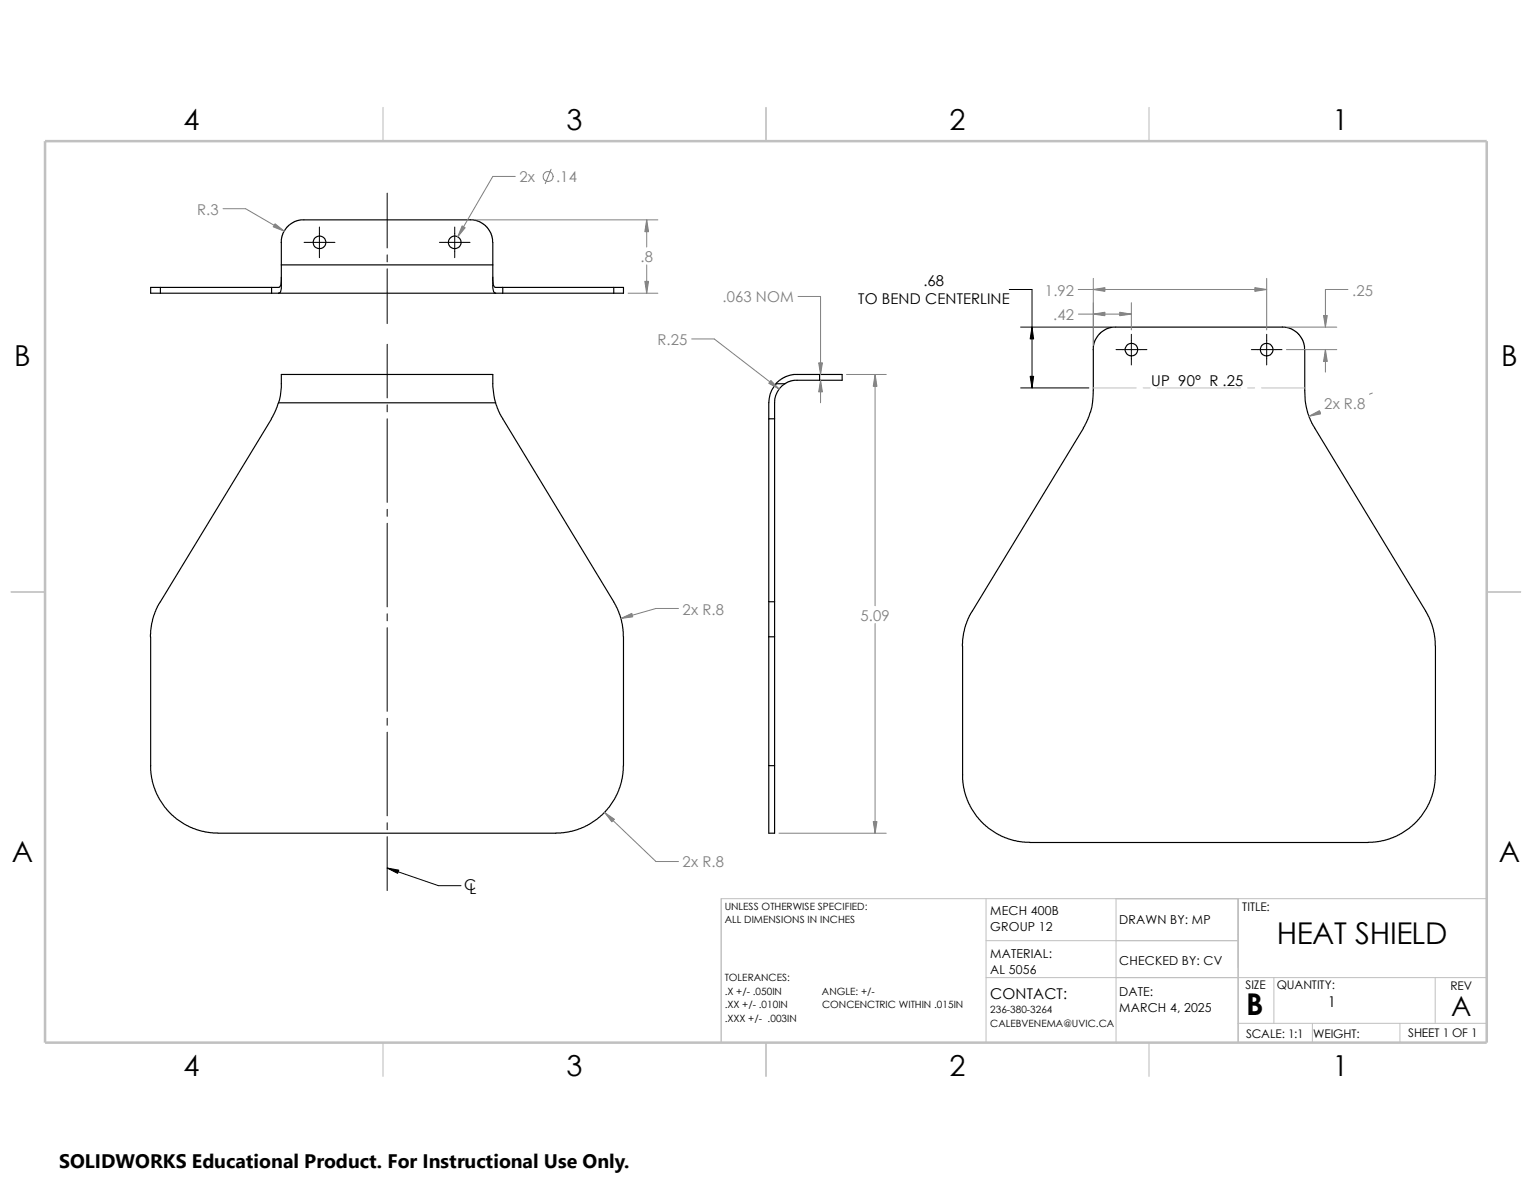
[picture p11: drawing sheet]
<svg xmlns="http://www.w3.org/2000/svg" width="279mm" height="216mm" viewBox="0 0 279 216" stroke-linecap="round" stroke-linejoin="round" font-family="sans-serif">
<g fill="none" stroke="#c0c0c0" stroke-width=".18">
<path d="M199.4 70.7h7.8M208.5 70.7h1.3M211 70.7h15.3M227.5 70.7h1.3M230.1 70.7h7.9M179.8 163.9v26.2M179.8 171.5h46M179.8 178.3h91.3M203.5 163.9v26.2M225.8 163.9v26.2h-119M232.3 178.3v8.3M261.7 178.3v8.3"/>
<path d="M271.1 163.9h-139.6v26.2M225.8 186.6h45.3M239.4 186.6v3.5M255.3 186.6v3.5"/>
</g>
<path d="M69.8 19.6v6.1M139.7 19.6v6.1M209.5 19.6v6.1M2 107.9h6.2M271.1 107.9h6.2M69.8 190.1v6.2M139.7 190.1v6.2M209.5 190.1v6.2" fill="none" stroke="#c0c0c0" stroke-width=".21"/>
<path d="M8.2 25.7h262.9v164.4h-262.9z" fill="none" stroke="#c0c0c0" stroke-width=".47"/>
<g fill="none" stroke="#000" stroke-width=".21">
<path d="M29.3 52.4h-1.8v1.1h1.8M29.3 53.5h20.2M29.3 52.4v1.1M29.3 52.4h20.2M49.5 52.4v1.1M49.5 53.5h1.3M50.8 53.5h39.6M51.3 50.5v.6a1.18 1.18 0 0 1-.5 1.3h-1.3M51.3 48.3h38.6M51.3 44.2v4.1M51.3 48.3v3.8a1.57 1.57 0 0 1-.3 1.3l-.2 .1M85.8 40l1.5 .3 .9 .6 .6 .5 .8 1.2 .3 1.6v4.1"/>
<path d="M85.8 40.1h-31l-1.3 .4-1.1 .9-.8 1.2-.3 1.6M89.9 50.5v.6a1.29 1.29 0 0 0 .5 1.3h1.3M89.9 48.3v2.1a6.6 6.6 0 0 0 .3 3l.2 .1M90.4 53.5h1.3M91.7 53.5h20.2M91.7 52.4v1.1M91.7 52.4h20.2M111.9 52.4h1.8v1.1h-1.8M111.9 52.4v1.1M233.8 59.6l1.6 .3 .9 .6 .6 .4 .8 1.3 .3 1.6v7.4a12.3 12.3 0 0 0 .5 3.9M233.8 59.6h-30.9l-1.3 .5-1.2 .8-.8 1.3-.3 1.6M49.5 76.4l-20.6 33.8-.6 1.4-.5 1.4-.3 2-.1 1.1"/>
<path d="M50.8 73.4l-.5 1.3-.8 1.6M51.3 68.3h38.6v.7a13.7 13.7 0 0 0 .5 4.4h-39.6a19.8 19.8 0 0 0 .5-5.1zM90.4 73.4l1 2.4 20.5 33.9M140.2 76.4v33.3M140.2 76.4h1.1M141.3 76.4v33.3M143.1 70h-1.5a6.5 6.5 0 0 0-1.4 5v1.4M143.1 70a4.6 4.6 0 0 0-1.8 4.6v1.8M149.5 69.3h-4.7l-1 .3-.7 .4M149.5 68.3l-5.3 .1-1.4 .5-1.3 1M149.5 68.3v1M149.5 68.3h4.1v1h-4.1"/>
<path d="M197.6 78.1l-20.6 33.8-.6 1.4-.5 1.4-.3 2-.1 1.1M199.4 63.8v7.4a13.8 13.8 0 0 1-.9 5l-.9 1.8M238.5 75.1l.9 2.4 20.6 33.9M27.5 116.1v24.4l.1 1.4 .5 1.7 .7 1.7 1.3 1.9 2.1 2.1 1.9 1.2 1.7 .8 1.7 .4 2.3 .2M111.9 109.7l.6 1.1 .6 1.4 .4 1.6 .2 1.4-.1 25.8-.5 2.5-1 2.2-1.7 2.3-1.4 1.3-1.6 1-1.4 .7-1.8 .6-2.8 .3h-61.6M140.2 116.1h1.1M140.2 109.7h1.1M140.2 116.1v23.5M140.2 109.7v6.4M141.3 116.1v23.5M141.3 109.7v6.4M260 111.4l.9 1.8 .6 1.7 .3 2.9v23.5l-.3 2.8-.6 1.8-.7 1.5-1.4 2-1.3 1.2-2 1.4-1.5 .7-1.7 .6-1.9 .3h-62.5l-2.9-.3-2.4-.9-2.3-1.4-2.2-2.1-1.4-2.3-.6-1.4-.4-1.6-.1-1.4v-24.4"/>
<path d="M140.2 139.6h1.1M140.2 139.6v12.3h1.1v-12.3"/>
<circle cx="58.3" cy="44.2" r="1.15"/>
<circle cx="82.9" cy="44.2" r="1.15"/>
<circle cx="206.4" cy="63.8" r="1.15"/>
<circle cx="231" cy="63.8" r="1.15"/>
</g>
<g fill="none" stroke="#000" stroke-width=".18">
<path d="M70.6 35.2v10M55.5 44.2h5.6M58.3 41.4v5.6M70.6 46.5v1.3M70.6 49v10M80.1 44.2h5.6M82.9 41.4v5.6M184.1 52.8h4.1v17.9M186.1 59.6h16.6M70.6 62.8v9.8M70.6 73.8v1.3M70.6 76.4v15.2"/>
<path d="M186.1 70.7h12.5M203.5 63.8h5.7M206.3 61v5.5M228.2 63.8h5.6M231 61v5.5M70.6 92.9v1.2M70.6 95.4v15.3M70.6 111.9v1.3M70.6 114.5v15.2M70.6 131v1.2M70.6 133.5v15.3M70.6 150v1.3"/>
<path d="M70.6 152.6v9.8M70.6 158.3l9.4 3.2h4.1"/>
</g>
<path d="M188.2 59.6l.3 2.2h-.6zM187.9 68.6h.6l-.3 2.1zM70.6 158.3l2.1 .4-.2 .6z" fill="#000" stroke="#000" stroke-width=".18"/>
<g fill="none" stroke="#808080" stroke-width=".18">
<path d="M40.7 38.1h4.1l7.1 4.1M94 32.2h-4.1l-6.4 11M100.5 30.9l-1.1 2.6M86.6 40.1h33.4M114.6 53.5h5.4M117.9 40.1v4.9M117.9 48.3v5.2M145.5 54.1h4.1v14.2M196.6 52.8h34.4M196.7 57.3h9.6M199.4 50.8v12.1M206.3 55.2v5"/>
<path d="M231 50.8v9.4M234.7 59.6h9.1M245.8 52.8h-4.1v6.8M126.2 61.8h4.1l11.8 9.2M149.6 69.3v4.1M154.4 68.3h7.2M159.6 68.3v42.1M234.6 63.8h9.2M240.8 75.1l-2.1 .8M241.7 63.8v4.1M250.3 71.7l-.5 .2M123.7 111h-4.1l-6.4 1.8"/>
<path d="M159.6 113.7v38.2M110.3 148.2l9.3 8.9h4.1M142.1 151.9h19.5"/>
<circle cx="100" cy="32.2" r=".92"/>
</g>
<g fill="#808080" stroke="#808080" stroke-width=".18">
<path d="M117.6 51.3h.7l-.4 2.2z"/>
<path d="M50.2 40.8l1.7 1.4-2.1-.8z"/>
<path d="M117.9 40.1l.4 2.1h-.7z"/>
<path d="M84.3 41.2l.5 .3-1.3 1.7z"/>
<path d="M113.2 112.8l2-1 .2 .7z"/>
<path d="M110.3 148.2l1.8 1.2-.5 .5z"/>
<path d="M204.2 56.9l2.1 .4-2.1 .3z"/>
<path d="M199.4 52.8l2.1-.3v.6z"/>
<path d="M199.4 57.3l2.1-.4v.7z"/>
<path d="M228.9 52.5l2.1 .3-2.1 .3z"/>
<path d="M238.7 75.9l1.9-1 .2 .6z"/>
<path d="M241.7 63.8l.4 2.1h-.7z"/>
<path d="M241.4 57.5h.7l-.4 2.1z"/>
<path d="M159.6 68.3l.3 2.1h-.6z"/>
<path d="M159.3 149.8h.6l-.3 2.1z"/>
<path d="M140.6 69.4l1.5 1.6-1.9-1.1z"/>
<path d="M149.3 66.2h.7l-.4 2.1z"/>
<path d="M149.6 69.3l.4 2.2h-.7z"/>
</g>
<path d="M10.8 209.2h104.1v6.7h-104.1z" fill="#fff"/>
<g font-size="5.5">
<text x="232.8" y="172.1">HEAT SHIELD</text>
<text x="227.3" y="185.2">B</text>
</g>
<g font-size="5.3">
<text x="33.4" y="23.7">4</text>
<text x="103.3" y="23.7">3</text>
<text x="173.1" y="23.7">2</text>
<text x="243" y="23.7">1</text>
<text x="2.6" y="66.8">B</text>
<text x="273.8" y="66.8">B</text>
<text x="2.2" y="157.2">A</text>
<text x="273.3" y="157.2">A</text>
<text x="33.4" y="196.2">4</text>
<text x="103.3" y="196.2">3</text>
<text x="173.1" y="196.2">2</text>
<text x="243" y="196.2">1</text>
</g>
<text font-size="5" x="264.7" y="185.3">A</text>
<text font-size="3.6" x="10.8" y="213">SOLIDWORKS Educational Product. For Instructional Use Only.</text>
<g font-size="2.7" fill="#808080">
<text x="94.7" y="33.2">2x</text>
<text x="101.4" y="33.2">.14</text>
<text x="36" y="39.2">R.3</text>
<text x="116.8" y="47.8">.8</text>
<text x="190.6" y="53.9">1.92</text>
<text x="246.6" y="53.9">.25</text>
<text x="131.8" y="55.1">.063 NOM</text>
<text x="192.1" y="58.3">.42</text>
<text x="119.9" y="62.9">R.25</text>
<text x="241.5" y="74.6">2x R.8</text>
<text x="124.5" y="112.1">2x R.8</text>
<text x="156.9" y="113.2">5.09</text>
<text x="124.5" y="158.2">2x R.8</text>
</g>
<g font-size="2.7">
<text x="168.4" y="52.2">.68</text>
<text x="156.5" y="55.5">TO BEND CENTERLINE</text>
<text x="210" y="70.4">UP 90° R .25</text>
<text x="84.7" y="162.3">C</text>
<text x="85.6" y="163.1">L</text>
<text x="180.6" y="182.1">CONTACT:</text>
<text x="242.1" y="183.6">1</text>
</g>
<g font-size="2.2">
<text x="180.6" y="166.9">MECH 400B</text>
<text x="226.6" y="166.1">TITLE:</text>
<text x="180.6" y="169.8">GROUP 12</text>
<text x="204.1" y="168.4">DRAWN BY: MP</text>
<text x="180.6" y="177.6">AL 5056</text>
<text x="180.6" y="174.7">MATERIAL:</text>
<text x="204.1" y="175.9">CHECKED BY: CV</text>
<text x="204.1" y="184.6">MARCH 4, 2025</text>
<text x="204.1" y="181.6">DATE:</text>
<text x="227.2" y="180.4">SIZE</text>
<text x="232.8" y="180.4">QUANTITY:</text>
<text x="264.5" y="180.5">REV</text>
<text x="227.2" y="189.2">SCALE: 1:1</text>
<text x="239.5" y="189.2">WEIGHT:</text>
<text x="256.8" y="189.1">SHEET 1 OF 1</text>
</g>
<g font-size="1.8">
<text x="132.2" y="165.9">UNLESS OTHERWISE SPECIFIED:</text>
<text x="132.2" y="168.4">ALL DIMENSIONS IN INCHES</text>
<text x="132.2" y="178.9">TOLERANCES:</text>
<text x="132.2" y="183.9">.XX +/- .010IN</text>
<text x="132.2" y="181.4">.X +/- .050IN</text>
<text x="149.9" y="181.4">ANGLE: +/-</text>
<text x="149.9" y="183.9">CONCENCTRIC WITHIN .015IN</text>
<text x="180.6" y="184.8">236-380-3264</text>
<text x="132.2" y="186.4">.XXX +/- .003IN</text>
<text x="180.6" y="187.2">CALEBVENEMA@UVIC.CA</text>
</g>
</svg>
